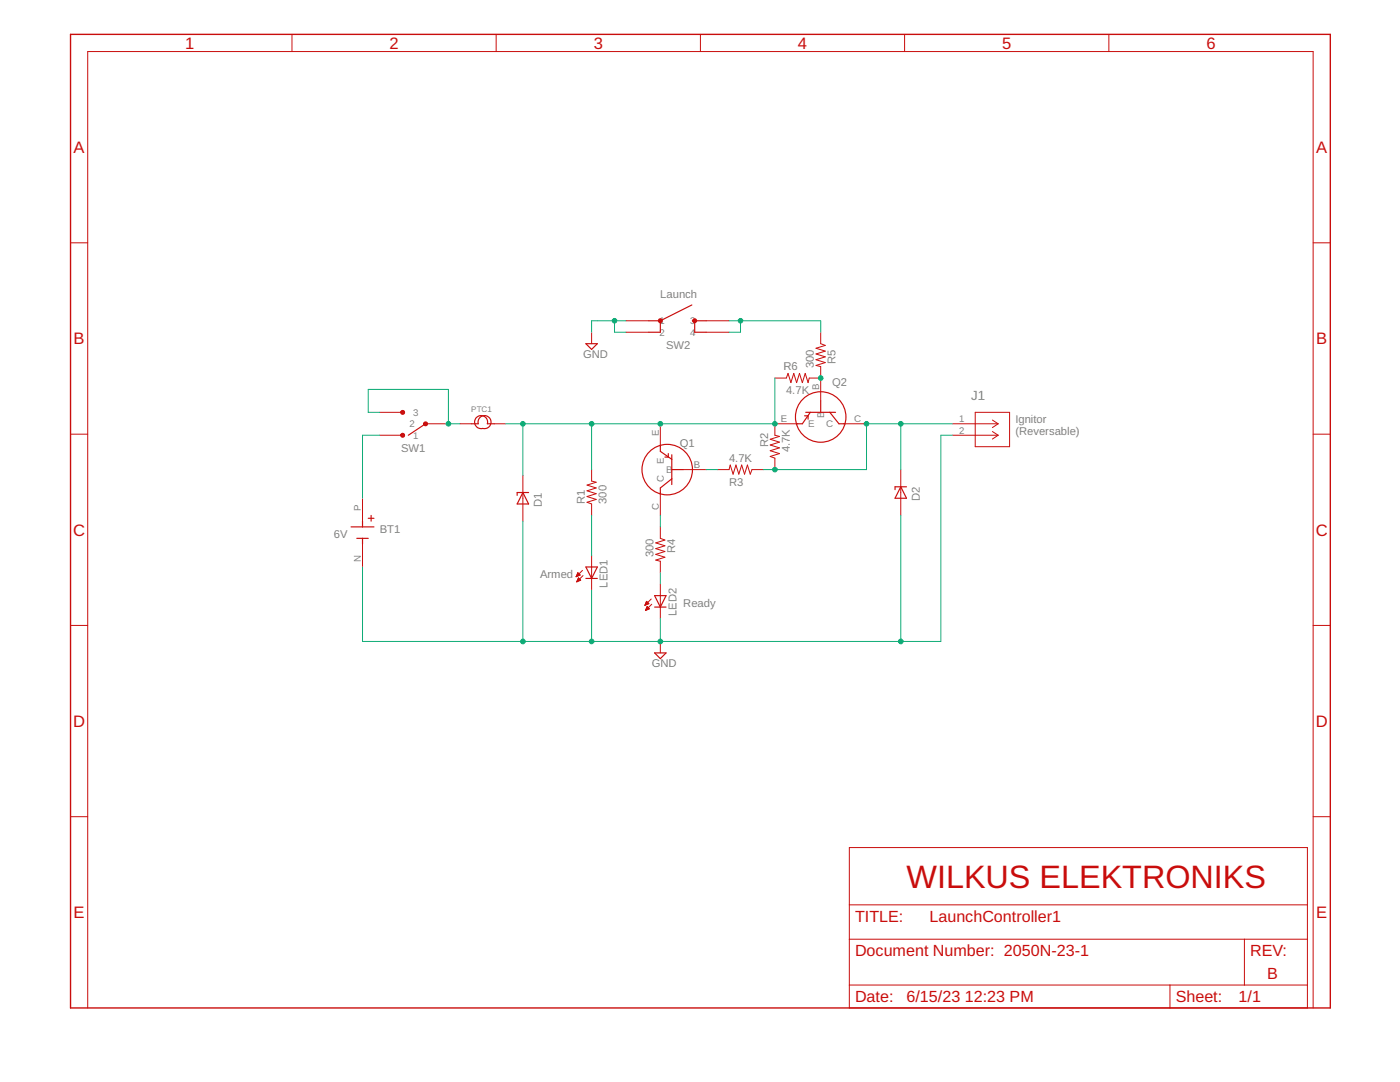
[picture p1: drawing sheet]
<?xml version="1.0" encoding="utf-8"?>
<!DOCTYPE eagle SYSTEM "eagle.dtd">
<!--
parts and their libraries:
LaunchController1: COPYRIGHT: Copyright (C) 2023 Ultra Librarian. All rights reserved.
-->
<eagle version="9.6.2">
<drawing>
<settings>
<setting alwaysvectorfont="no"/>
<setting verticaltext="up"/>
</settings>
<grid distance="0.1" unitdist="inch" unit="inch" style="lines" multiple="1" display="no" altdistance="0.01" altunitdist="inch" altunit="inch"/>
<schematic xreflabel="%F%N/%S.%C%R" xrefpart="/%S.%C%R">
<libraries>
<library name="LaunchController1">
<symbols>
<symbol name="SWITCH_SPST_NO">
<pin name="1" x="-5.08" y="0" visible="pin" length="middle"/>
<pin name="2" x="-5.08" y="-2.54" visible="pin" length="middle"/>
<pin name="3" x="17.78" y="0" visible="pin" length="middle" rot="R180"/>
<pin name="4" x="17.78" y="-2.54" visible="pin" length="middle" rot="R180"/>
<wire x1="0" y1="-2.54" x2="2.54" y2="-2.54" width="0.254" layer="94"/>
<wire x1="2.54" y1="-2.54" x2="2.54" y2="0" width="0.254" layer="94"/>
<wire x1="2.54" y1="0" x2="0" y2="0" width="0.254" layer="94"/>
<wire x1="12.7" y1="0" x2="10.16" y2="0" width="0.254" layer="94"/>
<wire x1="10.16" y1="0" x2="10.16" y2="-2.54" width="0.254" layer="94"/>
<wire x1="10.16" y1="-2.54" x2="12.7" y2="-2.54" width="0.254" layer="94"/>
<wire x1="2.54" y1="0" x2="9.525" y2="3.4925" width="0.254" layer="94"/>
<circle x="2.54" y="0" radius="0.3175" width="0.254" layer="94"/>
<circle x="10.16" y="0" radius="0.3175" width="0.254" layer="94"/>
<text x="2.54" y="5.08" size="1.778" layer="95">&gt;NAME</text>
</symbol>
<symbol name="R-US">
<wire x1="-2.54" y1="0" x2="-2.159" y2="1.016" width="0.2032" layer="94"/>
<wire x1="-2.159" y1="1.016" x2="-1.524" y2="-1.016" width="0.2032" layer="94"/>
<wire x1="-1.524" y1="-1.016" x2="-0.889" y2="1.016" width="0.2032" layer="94"/>
<wire x1="-0.889" y1="1.016" x2="-0.254" y2="-1.016" width="0.2032" layer="94"/>
<wire x1="-0.254" y1="-1.016" x2="0.381" y2="1.016" width="0.2032" layer="94"/>
<wire x1="0.381" y1="1.016" x2="1.016" y2="-1.016" width="0.2032" layer="94"/>
<wire x1="1.016" y1="-1.016" x2="1.651" y2="1.016" width="0.2032" layer="94"/>
<wire x1="1.651" y1="1.016" x2="2.286" y2="-1.016" width="0.2032" layer="94"/>
<wire x1="2.286" y1="-1.016" x2="2.54" y2="0" width="0.2032" layer="94"/>
<text x="-3.81" y="1.4986" size="1.778" layer="95">&gt;NAME</text>
<text x="-3.81" y="-3.302" size="1.778" layer="96">&gt;VALUE</text>
<pin name="2" x="5.08" y="0" visible="off" length="short" direction="pas" swaplevel="1" rot="R180"/>
<pin name="1" x="-5.08" y="0" visible="off" length="short" direction="pas" swaplevel="1"/>
</symbol>
<symbol name="LED">
<wire x1="1.27" y1="0" x2="0" y2="-2.54" width="0.254" layer="94"/>
<wire x1="0" y1="-2.54" x2="-1.27" y2="0" width="0.254" layer="94"/>
<wire x1="1.27" y1="-2.54" x2="0" y2="-2.54" width="0.254" layer="94"/>
<wire x1="0" y1="-2.54" x2="-1.27" y2="-2.54" width="0.254" layer="94"/>
<wire x1="1.27" y1="0" x2="0" y2="0" width="0.254" layer="94"/>
<wire x1="0" y1="0" x2="-1.27" y2="0" width="0.254" layer="94"/>
<wire x1="0" y1="0" x2="0" y2="-2.54" width="0.1524" layer="94"/>
<wire x1="-2.032" y1="-0.762" x2="-3.429" y2="-2.159" width="0.1524" layer="94"/>
<wire x1="-1.905" y1="-1.905" x2="-3.302" y2="-3.302" width="0.1524" layer="94"/>
<text x="3.556" y="-4.572" size="1.778" layer="95" rot="R90">&gt;NAME</text>
<text x="5.715" y="-4.572" size="1.778" layer="96" rot="R90">&gt;VALUE</text>
<pin name="C" x="0" y="-5.08" visible="off" length="short" direction="pas" rot="R90"/>
<pin name="A" x="0" y="2.54" visible="off" length="short" direction="pas" rot="R270"/>
<polygon width="0.1524" layer="94">
<vertex x="-3.429" y="-2.159"/>
<vertex x="-3.048" y="-1.27"/>
<vertex x="-2.54" y="-1.778"/>
</polygon>
<polygon width="0.1524" layer="94">
<vertex x="-3.302" y="-3.302"/>
<vertex x="-2.921" y="-2.413"/>
<vertex x="-2.413" y="-2.921"/>
</polygon>
</symbol>
<symbol name="BJT-PNP">
<wire x1="5.08" y1="0" x2="7.62" y2="0" width="0.254" layer="94"/>
<wire x1="7.62" y1="-3.302" x2="7.62" y2="-2.032" width="0.254" layer="94"/>
<wire x1="7.62" y1="-2.032" x2="7.62" y2="2.286" width="0.254" layer="94"/>
<wire x1="7.62" y1="2.286" x2="7.62" y2="3.302" width="0.254" layer="94"/>
<wire x1="7.62" y1="-2.032" x2="10.16" y2="-4.064" width="0.254" layer="94"/>
<wire x1="10.16" y1="-4.064" x2="10.16" y2="-5.334" width="0.254" layer="94"/>
<wire x1="7.62" y1="2.286" x2="10.16" y2="4.064" width="0.254" layer="94"/>
<wire x1="10.16" y1="4.064" x2="10.16" y2="5.334" width="0.254" layer="94"/>
<wire x1="8.382" y1="2.794" x2="8.382" y2="3.556" width="0.254" layer="94"/>
<wire x1="8.382" y1="2.794" x2="9.144" y2="2.794" width="0.254" layer="94"/>
<pin name="B" x="0" y="0" length="middle"/>
<pin name="C" x="10.16" y="-10.16" length="middle" rot="R90"/>
<pin name="E" x="10.16" y="10.16" length="middle" rot="R270"/>
<circle x="8.636" y="0" radius="5.588" width="0.254" layer="94"/>
<text x="15.24" y="5.08" size="1.778" layer="95">&gt;NAME</text>
<text x="15.24" y="2.54" size="1.778" layer="96">&gt;VALUE</text>
</symbol>
<symbol name="CONN2_710002">
<pin name="1" x="0" y="0" visible="pad" length="middle" direction="pas"/>
<pin name="2" x="0" y="-2.54" visible="pad" length="middle" direction="pas"/>
<wire x1="10.16" y1="0" x2="5.08" y2="0" width="0.1524" layer="94"/>
<wire x1="10.16" y1="-2.54" x2="5.08" y2="-2.54" width="0.1524" layer="94"/>
<wire x1="10.16" y1="0" x2="8.89" y2="0.8382" width="0.1524" layer="94"/>
<wire x1="10.16" y1="-2.54" x2="8.89" y2="-1.7018" width="0.1524" layer="94"/>
<wire x1="10.16" y1="0" x2="8.89" y2="-0.8382" width="0.1524" layer="94"/>
<wire x1="10.16" y1="-2.54" x2="8.89" y2="-3.3782" width="0.1524" layer="94"/>
<wire x1="5.08" y1="2.54" x2="5.08" y2="-5.08" width="0.1524" layer="94"/>
<wire x1="5.08" y1="-5.08" x2="12.7" y2="-5.08" width="0.1524" layer="94"/>
<wire x1="12.7" y1="-5.08" x2="12.7" y2="2.54" width="0.1524" layer="94"/>
<wire x1="12.7" y1="2.54" x2="5.08" y2="2.54" width="0.1524" layer="94"/>
<text x="4.1656" y="5.3086" size="2.0828" layer="95" ratio="6" rot="SR0">&gt;Name</text>
</symbol>
<symbol name="SWITCH_SPDT">
<pin name="1" x="-2.54" y="-5.08" visible="pin" length="middle" rot="R90"/>
<pin name="2" x="0" y="10.16" visible="pin" length="middle" rot="R270"/>
<pin name="3" x="2.54" y="-5.08" visible="pin" length="middle" rot="R90"/>
<wire x1="0" y1="5.08" x2="-2.54" y2="1.27" width="0.254" layer="94"/>
<circle x="0" y="5.08" radius="0.3175" width="0.254" layer="94"/>
<circle x="-2.54" y="0" radius="0.3175" width="0.254" layer="94"/>
<circle x="2.54" y="0" radius="0.3175" width="0.254" layer="94"/>
<text x="-5.08" y="-2.54" size="1.778" layer="95" rot="R90">&gt;NAME</text>
</symbol>
<symbol name="PTC">
<wire x1="-1.016" y1="0" x2="0" y2="-1.016" width="0.254" layer="94" curve="-300.51"/>
<wire x1="0" y1="-1.016" x2="1.016" y2="0" width="0.254" layer="94" curve="-300.51"/>
<wire x1="-2.54" y1="0" x2="-1.016" y2="0" width="0.254" layer="94"/>
<wire x1="2.54" y1="0" x2="1.016" y2="0" width="0.254" layer="94"/>
<text x="-3.81681875" y="2.54455" size="1.27226875" layer="95" ratio="10">&gt;NAME</text>
<text x="-3.81263125" y="-2.541759375" size="1.27088125" layer="96" ratio="10">&gt;VALUE</text>
<pin name="1" x="-5.08" y="0" visible="off" length="short"/>
<pin name="2" x="5.08" y="0" visible="off" length="short" rot="R180"/>
</symbol>
</symbols>
<devicesets>
<deviceset name="D6R40F2LFS">
<gates>
<gate name="G$1" symbol="SWITCH_SPST_NO" x="5.08" y="0"/>
</gates>
<devices>
<device name="" package="D6R40F2LFS">
<connects>
<connect gate="G$1" pin="1" pad="P$1"/>
<connect gate="G$1" pin="2" pad="P$2"/>
<connect gate="G$1" pin="3" pad="P$3"/>
<connect gate="G$1" pin="4" pad="P$4"/>
</connects>
<technologies>
<technology name=""/>
</technologies>
</device>
</devices>
</deviceset>
<deviceset name="RES_0.5W_TH">
<gates>
<gate name="A" symbol="R-US" x="5.08" y="0"/>
</gates>
<devices>
<device name="" package="0309/12">
<connects>
<connect gate="A" pin="1" pad="1"/>
<connect gate="A" pin="2" pad="2"/>
</connects>
<technologies>
<technology name=""/>
</technologies>
</device>
</devices>
</deviceset>
<deviceset name="LED" prefix="LED" uservalue="yes">
<gates>
<gate name="G$1" symbol="LED" x="0" y="0"/>
</gates>
<devices>
<device name="5MM" package="LED5MM">
<connects>
<connect gate="G$1" pin="A" pad="A"/>
<connect gate="G$1" pin="C" pad="K"/>
</connects>
<package3dinstances>
<package3dinstance package3d_urn="urn:adsk.eagle:package:15799/2"/>
</package3dinstances>
<technologies>
<technology name=""/>
</technologies>
</device>
</devices>
</deviceset>
<deviceset name="BJT_PNP">
<gates>
<gate name="A" symbol="BJT-PNP" x="0" y="0"/>
</gates>
<devices>
<device name="" package="TO92-">
<connects>
<connect gate="A" pin="B" pad="B"/>
<connect gate="A" pin="C" pad="C"/>
<connect gate="A" pin="E" pad="E"/>
</connects>
<technologies>
<technology name=""/>
</technologies>
</device>
</devices>
</deviceset>
<deviceset name="691137710002" prefix="J">
<gates>
<gate name="A" symbol="CONN2_710002" x="0" y="0"/>
</gates>
<devices>
<device name="" package="CONN2_710002_WRE">
<connects>
<connect gate="A" pin="1" pad="1"/>
<connect gate="A" pin="2" pad="2"/>
</connects>
<technologies>
<technology name="">
<attribute name="COPYRIGHT" value="Copyright (C) 2023 Ultra Librarian. All rights reserved." constant="no"/>
<attribute name="MANUFACTURER_PART_NUMBER" value="691137710002" constant="no"/>
<attribute name="MFR_NAME" value="Wurth Electronics" constant="no"/>
</technology>
</technologies>
</device>
</devices>
</deviceset>
<deviceset name="ANT11SF1CQE">
<gates>
<gate name="G$1" symbol="SWITCH_SPDT" x="2.54" y="5.08"/>
</gates>
<devices>
<device name="" package="ANT11SF1CQE">
<connects>
<connect gate="G$1" pin="1" pad="P$1"/>
<connect gate="G$1" pin="2" pad="P$2"/>
<connect gate="G$1" pin="3" pad="P$3"/>
</connects>
<technologies>
<technology name=""/>
</technologies>
</device>
</devices>
</deviceset>
<deviceset name="2477_4XAA_BATT">
<gates>
</gates>
<devices>
<device name="">
<technologies>
<technology name=""/>
</technologies>
</device>
</devices>
</deviceset>
<deviceset name="0ZRG0120FF2E">
<gates>
<gate name="A" symbol="PTC" x="0" y="0"/>
</gates>
<devices>
<device name="" package="0ZRG">
<connects>
<connect gate="A" pin="1" pad="1"/>
<connect gate="A" pin="2" pad="2"/>
</connects>
<technologies>
<technology name=""/>
</technologies>
</device>
</devices>
</deviceset>
</devicesets>
</library>
<library name="supply2">
<symbols>
<symbol name="GND">
<wire x1="-1.27" y1="0" x2="1.27" y2="0" width="0.254" layer="94"/>
<wire x1="1.27" y1="0" x2="0" y2="-1.27" width="0.254" layer="94"/>
<wire x1="0" y1="-1.27" x2="-1.27" y2="0" width="0.254" layer="94"/>
<text x="-1.905" y="-3.175" size="1.778" layer="96">&gt;VALUE</text>
<pin name="GND" x="0" y="2.54" visible="off" length="short" direction="sup" rot="R270"/>
</symbol>
</symbols>
<devicesets>
<deviceset name="GND" prefix="SUPPLY">
<gates>
<gate name="GND" symbol="GND" x="0" y="0"/>
</gates>
<devices>
<device name="">
<technologies>
<technology name=""/>
</technologies>
</device>
</devices>
</deviceset>
</devicesets>
</library>
<library name="2477">
<symbols>
<symbol name="2477">
<wire x1="-1.27" y1="2.54" x2="-1.27" y2="0" width="0.254" layer="94"/>
<wire x1="-1.27" y1="0" x2="-1.27" y2="-2.54" width="0.254" layer="94"/>
<wire x1="1.27" y1="1.27" x2="1.27" y2="0" width="0.254" layer="94"/>
<wire x1="1.27" y1="0" x2="1.27" y2="-1.27" width="0.254" layer="94"/>
<wire x1="-1.27" y1="0" x2="-2.54" y2="0" width="0.254" layer="94"/>
<wire x1="1.27" y1="0" x2="2.54" y2="0" width="0.254" layer="94"/>
<wire x1="-3.175" y1="2.54" x2="-3.175" y2="1.27" width="0.254" layer="94"/>
<wire x1="-3.81" y1="1.905" x2="-2.54" y2="1.905" width="0.254" layer="94"/>
<text x="-3.81" y="3.81" size="1.778" layer="95">&gt;NAME</text>
<text x="-3.81" y="-5.08" size="1.778" layer="96">&gt;VALUE</text>
<pin name="POS" x="-7.62" y="0" visible="pad" length="middle" direction="pas"/>
<pin name="NEG" x="7.62" y="0" visible="pad" length="middle" direction="pas" rot="R180"/>
</symbol>
</symbols>
<devicesets>
<deviceset name="2477" prefix="BT">
<gates>
<gate name="G$1" symbol="2477" x="0" y="0"/>
</gates>
<devices>
<device name="" package="BAT_2477">
<connects>
<connect gate="G$1" pin="NEG" pad="N"/>
<connect gate="G$1" pin="POS" pad="P"/>
</connects>
<technologies>
<technology name="">
<attribute name="AVAILABILITY" value="In Stock"/>
<attribute name="DESCRIPTION" value=" Holder For 4 AA Cells-in Series-Plastic "/>
<attribute name="MF" value="Keystone Electronics"/>
<attribute name="MP" value="2477"/>
<attribute name="PACKAGE" value="None"/>
<attribute name="PRICE" value="None"/>
<attribute name="PURCHASE-URL" value="https://pricing.snapeda.com/search/part/2477/?ref=eda"/>
</technology>
</technologies>
</device>
</devices>
</deviceset>
</devicesets>
</library>
<library name="frames">
<symbols>
<symbol name="FRAME_A_L">
<frame x1="0" y1="0" x2="279.4" y2="215.9" columns="6" rows="5" layer="94" border-bottom="no"/>
</symbol>
<symbol name="DOCFIELD">
<wire x1="0" y1="0" x2="71.12" y2="0" width="0.1016" layer="94"/>
<wire x1="101.6" y1="15.24" x2="87.63" y2="15.24" width="0.1016" layer="94"/>
<wire x1="0" y1="0" x2="0" y2="5.08" width="0.1016" layer="94"/>
<wire x1="0" y1="5.08" x2="71.12" y2="5.08" width="0.1016" layer="94"/>
<wire x1="0" y1="5.08" x2="0" y2="15.24" width="0.1016" layer="94"/>
<wire x1="101.6" y1="15.24" x2="101.6" y2="5.08" width="0.1016" layer="94"/>
<wire x1="71.12" y1="5.08" x2="71.12" y2="0" width="0.1016" layer="94"/>
<wire x1="71.12" y1="5.08" x2="87.63" y2="5.08" width="0.1016" layer="94"/>
<wire x1="71.12" y1="0" x2="101.6" y2="0" width="0.1016" layer="94"/>
<wire x1="87.63" y1="15.24" x2="87.63" y2="5.08" width="0.1016" layer="94"/>
<wire x1="87.63" y1="15.24" x2="0" y2="15.24" width="0.1016" layer="94"/>
<wire x1="87.63" y1="5.08" x2="101.6" y2="5.08" width="0.1016" layer="94"/>
<wire x1="101.6" y1="5.08" x2="101.6" y2="0" width="0.1016" layer="94"/>
<wire x1="0" y1="15.24" x2="0" y2="22.86" width="0.1016" layer="94"/>
<wire x1="101.6" y1="35.56" x2="0" y2="35.56" width="0.1016" layer="94"/>
<wire x1="101.6" y1="35.56" x2="101.6" y2="22.86" width="0.1016" layer="94"/>
<wire x1="0" y1="22.86" x2="101.6" y2="22.86" width="0.1016" layer="94"/>
<wire x1="0" y1="22.86" x2="0" y2="35.56" width="0.1016" layer="94"/>
<wire x1="101.6" y1="22.86" x2="101.6" y2="15.24" width="0.1016" layer="94"/>
<text x="1.27" y="1.27" size="2.54" layer="94">Date:</text>
<text x="12.7" y="1.27" size="2.54" layer="94">&gt;LAST_DATE_TIME</text>
<text x="72.39" y="1.27" size="2.54" layer="94">Sheet:</text>
<text x="86.36" y="1.27" size="2.54" layer="94">&gt;SHEET</text>
<text x="88.9" y="11.43" size="2.54" layer="94">REV:</text>
<text x="1.27" y="19.05" size="2.54" layer="94">TITLE:</text>
<text x="1.27" y="11.43" size="2.54" layer="94">Document Number:</text>
<text x="17.78" y="19.05" size="2.54" layer="94">&gt;DRAWING_NAME</text>
</symbol>
</symbols>
<devicesets>
<deviceset name="FRAME_A_L" prefix="FRAME" uservalue="yes">
<gates>
<gate name="G$1" symbol="FRAME_A_L" x="0" y="0" addlevel="always"/>
<gate name="G$2" symbol="DOCFIELD" x="172.72" y="0" addlevel="always"/>
</gates>
<devices>
<device name="">
<technologies>
<technology name=""/>
</technologies>
</device>
</devices>
</deviceset>
</devicesets>
</library>
<library name="P6KE75CA">
<symbols>
<symbol name="P6KE75CA">
<wire x1="1.27" y1="1.27" x2="-1.27" y2="0" width="0.254" layer="94"/>
<wire x1="-1.27" y1="0" x2="1.27" y2="-1.27" width="0.254" layer="94"/>
<wire x1="-0.635" y1="-1.27" x2="-1.27" y2="-1.27" width="0.254" layer="94"/>
<wire x1="-1.27" y1="-1.27" x2="-1.27" y2="0" width="0.254" layer="94"/>
<wire x1="1.27" y1="-1.27" x2="1.27" y2="1.27" width="0.254" layer="94"/>
<wire x1="-1.27" y1="0" x2="-1.27" y2="1.27" width="0.254" layer="94"/>
<text x="-5.08351875" y="2.41593125" size="1.78073125" layer="95">&gt;NAME</text>
<text x="-5.085390625" y="-4.961090625" size="1.7822" layer="96">&gt;VALUE</text>
<pin name="A" x="5.08" y="0" visible="off" length="middle" direction="pas" rot="R180"/>
<pin name="C" x="-5.08" y="0" visible="off" length="middle" direction="pas"/>
</symbol>
</symbols>
<devicesets>
<deviceset name="P6KE75CA" prefix="D">
<gates>
<gate name="G$1" symbol="P6KE75CA" x="0" y="0"/>
</gates>
<devices>
<device name="" package="DIOAD1300W80L670D310">
<connects>
<connect gate="G$1" pin="A" pad="A"/>
<connect gate="G$1" pin="C" pad="C"/>
</connects>
<technologies>
<technology name="">
<attribute name="AVAILABILITY" value="In Stock"/>
<attribute name="DESCRIPTION" value=" 103V Clamp 5.9A Ipp Tvs Diode Through Hole DO-204AC (DO-15) "/>
<attribute name="MF" value="Littelfuse Inc."/>
<attribute name="MP" value="P6KE75CA"/>
<attribute name="PACKAGE" value="SURMETIC 40-2 ON Semiconductor"/>
<attribute name="PRICE" value="None"/>
<attribute name="PURCHASE-URL" value="https://pricing.snapeda.com/search/part/P6KE75CA/?ref=eda"/>
</technology>
</technologies>
</device>
</devices>
</deviceset>
</devicesets>
</library>
</libraries>
<attributes>
<attribute name="COMPANY" value="WILKUS ELEKTRONIKS"/>
<attribute name="DOCUMENT_NUMBER" value="2050N-23-1"/>
<attribute name="REVISION" value="B"/>
</attributes>
<variantdefs>
</variantdefs>
<classes>
<class number="0" name="default" width="0" drill="0">
</class>
</classes>
<parts>
<part name="SW2" library="LaunchController1" deviceset="D6R40F2LFS" device="">
<attribute name="SW2" value=""/>
</part>
<part name="R1" library="LaunchController1" deviceset="RES_0.5W_TH" device="" value="300"/>
<part name="LED1" library="LaunchController1" deviceset="LED" device="5MM" package3d_urn="urn:adsk.eagle:package:15799/2"/>
<part name="Q1" library="LaunchController1" deviceset="BJT_PNP" device="" value="BJT_PNP"/>
<part name="R2" library="LaunchController1" deviceset="RES_0.5W_TH" device="" value="4.7K"/>
<part name="R3" library="LaunchController1" deviceset="RES_0.5W_TH" device="" value="4.7K"/>
<part name="R4" library="LaunchController1" deviceset="RES_0.5W_TH" device="" value="300"/>
<part name="LED2" library="LaunchController1" deviceset="LED" device="5MM" package3d_urn="urn:adsk.eagle:package:15799/2"/>
<part name="J1" library="LaunchController1" deviceset="691137710002" device=""/>
<part name="SW1" library="LaunchController1" deviceset="ANT11SF1CQE" device="">
<attribute name="SW1" value=""/>
</part>
<part name="Q2" library="LaunchController1" deviceset="BJT_PNP" device="" value="BJT_PNP"/>
<part name="R5" library="LaunchController1" deviceset="RES_0.5W_TH" device="" value="300"/>
<part name="SUPPLY1" library="supply2" deviceset="GND" device=""/>
<part name="BT1" library="2477" deviceset="2477" device="" value="6V"/>
<part name="FRAME1" library="frames" deviceset="FRAME_A_L" device=""/>
<part name="D1" library="P6KE75CA" deviceset="P6KE75CA" device=""/>
<part name="PTC1" library="LaunchController1" deviceset="0ZRG0120FF2E" device=""/>
<part name="D2" library="P6KE75CA" deviceset="P6KE75CA" device=""/>
<part name="R6" library="LaunchController1" deviceset="RES_0.5W_TH" device="" value="4.7K"/>
<part name="SUPPLY2" library="supply2" deviceset="GND" device=""/>
</parts>
<sheets>
<sheet>
<plain>
<text x="135.89" y="88.9" size="1.778" layer="97">Ready</text>
<text x="104.14" y="95.25" size="1.778" layer="97">Armed</text>
<text x="130.81" y="157.48" size="1.778" layer="97">Launch</text>
<text x="209.55" y="127" size="1.778" layer="95">Ignitor
(Reversable)</text>
<text x="265.43" y="6.35" size="2.54" layer="94">&gt;REVISION</text>
<text x="207.01" y="11.43" size="2.54" layer="94">&gt;DOCUMENT_NUMBER</text>
<text x="185.42" y="26.67" size="5.08" layer="94">&gt;COMPANY</text>
</plain>
<instances>
<instance part="SW2" gate="G$1" x="128.27" y="152.4" smashed="yes">
<attribute name="SW2" x="132.08" y="146.05" size="1.778" layer="96" display="name"/>
</instance>
<instance part="R1" gate="A" x="115.57" y="114.3" smashed="yes" rot="R90">
<attribute name="NAME" x="114.0714" y="111.76" size="1.778" layer="95" rot="R90"/>
<attribute name="VALUE" x="118.872" y="111.76" size="1.778" layer="96" rot="R90"/>
</instance>
<instance part="LED1" gate="G$1" x="115.57" y="97.79" smashed="yes">
<attribute name="NAME" x="119.126" y="93.218" size="1.778" layer="95" rot="R90"/>
<attribute name="VALUE" x="121.285" y="93.218" size="1.778" layer="96" rot="R90"/>
</instance>
<instance part="Q1" gate="A" x="140.97" y="119.38" smashed="yes" rot="MR0">
<attribute name="NAME" x="138.43" y="124.46" size="1.778" layer="95" rot="MR0"/>
</instance>
<instance part="R2" gate="A" x="156.21" y="124.46" smashed="yes" rot="R90">
<attribute name="NAME" x="154.7114" y="124.46" size="1.778" layer="95" rot="R90"/>
<attribute name="VALUE" x="159.512" y="123.19" size="1.778" layer="96" rot="R90"/>
</instance>
<instance part="R3" gate="A" x="148.59" y="119.38" smashed="yes" rot="R180">
<attribute name="NAME" x="146.05" y="115.7986" size="1.778" layer="95"/>
<attribute name="VALUE" x="146.05" y="121.158" size="1.778" layer="96"/>
</instance>
<instance part="R4" gate="A" x="130.81" y="101.6" smashed="yes" rot="R270">
<attribute name="NAME" x="132.3086" y="104.14" size="1.778" layer="95" rot="R270"/>
<attribute name="VALUE" x="127.508" y="104.14" size="1.778" layer="96" rot="R270"/>
</instance>
<instance part="LED2" gate="G$1" x="130.81" y="91.44" smashed="yes">
<attribute name="NAME" x="134.366" y="86.868" size="1.778" layer="95" rot="R90"/>
<attribute name="VALUE" x="136.525" y="86.868" size="1.778" layer="96" rot="R90"/>
</instance>
<instance part="J1" gate="A" x="195.58" y="129.54" smashed="yes">
<attribute name="NAME" x="199.7456" y="134.8486" size="2.0828" layer="95" ratio="6" rot="SR0"/>
</instance>
<instance part="SW1" gate="G$1" x="73.66" y="129.54" smashed="yes" rot="MR90">
<attribute name="SW1" x="78.74" y="123.19" size="1.778" layer="96" rot="MR0" display="name"/>
</instance>
<instance part="Q2" gate="A" x="166.37" y="139.7" smashed="yes" rot="MR270">
<attribute name="NAME" x="168.91" y="139.7" size="1.778" layer="95" rot="MR180"/>
</instance>
<instance part="R5" gate="A" x="166.37" y="144.78" smashed="yes" rot="R270">
<attribute name="NAME" x="167.8686" y="146.05" size="1.778" layer="95" rot="R270"/>
<attribute name="VALUE" x="163.068" y="146.05" size="1.778" layer="96" rot="R270"/>
</instance>
<instance part="SUPPLY1" gate="GND" x="130.81" y="78.74" smashed="yes">
<attribute name="VALUE" x="128.905" y="75.565" size="1.778" layer="96"/>
</instance>
<instance part="BT1" gate="G$1" x="64.77" y="105.41" smashed="yes" rot="R270">
<attribute name="NAME" x="68.58" y="105.41" size="1.778" layer="95"/>
<attribute name="VALUE" x="58.42" y="104.14" size="1.778" layer="96"/>
</instance>
<instance part="FRAME1" gate="G$1" x="0" y="0" smashed="yes"/>
<instance part="FRAME1" gate="G$2" x="172.72" y="0" smashed="yes">
<attribute name="LAST_DATE_TIME" x="185.42" y="1.27" size="2.54" layer="94"/>
<attribute name="SHEET" x="259.08" y="1.27" size="2.54" layer="94"/>
<attribute name="DRAWING_NAME" x="190.5" y="19.05" size="2.54" layer="94"/>
</instance>
<instance part="D1" gate="G$1" x="100.33" y="113.03" smashed="yes" rot="R270">
<attribute name="NAME" x="102.74593125" y="114.30351875" size="1.78073125" layer="95" rot="R270"/>
</instance>
<instance part="PTC1" gate="A" x="91.44" y="129.54" smashed="yes">
<attribute name="NAME" x="88.89318125" y="132.08455" size="1.27226875" layer="95" ratio="10"/>
</instance>
<instance part="D2" gate="G$1" x="184.15" y="114.3" smashed="yes" rot="R270">
<attribute name="NAME" x="186.56593125" y="115.57351875" size="1.78073125" layer="95" rot="R270"/>
</instance>
<instance part="R6" gate="A" x="161.29" y="139.7" smashed="yes">
<attribute name="NAME" x="161.29" y="143.2814" size="1.778" layer="95" rot="R180"/>
<attribute name="VALUE" x="163.83" y="137.922" size="1.778" layer="96" rot="R180"/>
</instance>
<instance part="SUPPLY2" gate="GND" x="115.57" y="147.32" smashed="yes">
<attribute name="VALUE" x="113.665" y="144.145" size="1.778" layer="96"/>
</instance>
</instances>
<busses>
</busses>
<nets>
<net name="N$1" class="0">
<segment>
<pinref part="Q1" gate="A" pin="B"/>
<pinref part="R3" gate="A" pin="2"/>
<wire x1="143.51" y1="119.38" x2="140.97" y2="119.38" width="0.1524" layer="91"/>
</segment>
</net>
<net name="IGNTR_HOT" class="0">
<segment>
<pinref part="R3" gate="A" pin="1"/>
<pinref part="R2" gate="A" pin="1"/>
<wire x1="156.21" y1="119.38" x2="176.53" y2="119.38" width="0.1524" layer="91"/>
<junction x="156.21" y="119.38"/>
<pinref part="Q2" gate="A" pin="C"/>
<pinref part="J1" gate="A" pin="1"/>
<wire x1="195.58" y1="129.54" x2="184.15" y2="129.54" width="0.1524" layer="91"/>
<wire x1="184.15" y1="129.54" x2="176.53" y2="129.54" width="0.1524" layer="91"/>
<wire x1="176.53" y1="119.38" x2="176.53" y2="129.54" width="0.1524" layer="91"/>
<junction x="176.53" y="129.54"/>
<wire x1="156.21" y1="119.38" x2="153.67" y2="119.38" width="0.1524" layer="91"/>
<pinref part="D2" gate="G$1" pin="C"/>
<wire x1="184.15" y1="119.38" x2="184.15" y2="129.54" width="0.1524" layer="91"/>
<junction x="184.15" y="129.54"/>
</segment>
</net>
<net name="N$3" class="0">
<segment>
<pinref part="Q2" gate="A" pin="B"/>
<pinref part="R5" gate="A" pin="2"/>
<pinref part="R6" gate="A" pin="2"/>
<junction x="166.37" y="139.7"/>
</segment>
</net>
<net name="N$5" class="0">
<segment>
<pinref part="R1" gate="A" pin="1"/>
<pinref part="LED1" gate="G$1" pin="A"/>
<wire x1="115.57" y1="109.22" x2="115.57" y2="100.33" width="0.1524" layer="91"/>
</segment>
</net>
<net name="GND" class="0">
<segment>
<pinref part="LED1" gate="G$1" pin="C"/>
<wire x1="115.57" y1="92.71" x2="115.57" y2="81.28" width="0.1524" layer="91"/>
<wire x1="115.57" y1="81.28" x2="130.81" y2="81.28" width="0.1524" layer="91"/>
<pinref part="LED2" gate="G$1" pin="C"/>
<wire x1="130.81" y1="81.28" x2="130.81" y2="86.36" width="0.1524" layer="91"/>
<wire x1="130.81" y1="81.28" x2="184.15" y2="81.28" width="0.1524" layer="91"/>
<junction x="130.81" y="81.28"/>
<pinref part="J1" gate="A" pin="2"/>
<wire x1="184.15" y1="81.28" x2="193.04" y2="81.28" width="0.1524" layer="91"/>
<wire x1="193.04" y1="81.28" x2="193.04" y2="127" width="0.1524" layer="91"/>
<wire x1="193.04" y1="127" x2="195.58" y2="127" width="0.1524" layer="91"/>
<wire x1="64.77" y1="97.79" x2="64.77" y2="81.28" width="0.1524" layer="91"/>
<wire x1="64.77" y1="81.28" x2="100.33" y2="81.28" width="0.1524" layer="91"/>
<junction x="115.57" y="81.28"/>
<pinref part="SUPPLY1" gate="GND" pin="GND"/>
<pinref part="BT1" gate="G$1" pin="NEG"/>
<pinref part="D1" gate="G$1" pin="A"/>
<wire x1="100.33" y1="81.28" x2="115.57" y2="81.28" width="0.1524" layer="91"/>
<wire x1="100.33" y1="107.95" x2="100.33" y2="81.28" width="0.1524" layer="91"/>
<junction x="100.33" y="81.28"/>
<pinref part="D2" gate="G$1" pin="A"/>
<wire x1="184.15" y1="109.22" x2="184.15" y2="81.28" width="0.1524" layer="91"/>
<junction x="184.15" y="81.28"/>
</segment>
<segment>
<pinref part="SW2" gate="G$1" pin="2"/>
<wire x1="120.65" y1="149.86" x2="123.19" y2="149.86" width="0.1524" layer="91"/>
<pinref part="SW2" gate="G$1" pin="1"/>
<wire x1="123.19" y1="152.4" x2="120.65" y2="152.4" width="0.1524" layer="91"/>
<wire x1="120.65" y1="152.4" x2="120.65" y2="149.86" width="0.1524" layer="91"/>
<junction x="120.65" y="152.4"/>
<wire x1="120.65" y1="152.4" x2="116.84" y2="152.4" width="0.1524" layer="91"/>
<pinref part="SUPPLY2" gate="GND" pin="GND"/>
<wire x1="115.57" y1="149.86" x2="115.57" y2="152.4" width="0.1524" layer="91"/>
<wire x1="115.57" y1="152.4" x2="116.84" y2="152.4" width="0.1524" layer="91"/>
</segment>
</net>
<net name="N$8" class="0">
<segment>
<pinref part="SW2" gate="G$1" pin="4"/>
<wire x1="146.05" y1="149.86" x2="148.59" y2="149.86" width="0.1524" layer="91"/>
<wire x1="148.59" y1="149.86" x2="148.59" y2="152.4" width="0.1524" layer="91"/>
<pinref part="SW2" gate="G$1" pin="3"/>
<wire x1="148.59" y1="152.4" x2="146.05" y2="152.4" width="0.1524" layer="91"/>
<pinref part="R5" gate="A" pin="1"/>
<wire x1="166.37" y1="149.86" x2="166.37" y2="152.4" width="0.1524" layer="91"/>
<wire x1="166.37" y1="152.4" x2="148.59" y2="152.4" width="0.1524" layer="91"/>
<junction x="148.59" y="152.4"/>
</segment>
</net>
<net name="N$10" class="0">
<segment>
<pinref part="R1" gate="A" pin="2"/>
<wire x1="100.33" y1="129.54" x2="115.57" y2="129.54" width="0.1524" layer="91"/>
<wire x1="115.57" y1="129.54" x2="115.57" y2="119.38" width="0.1524" layer="91"/>
<pinref part="Q1" gate="A" pin="E"/>
<wire x1="115.57" y1="129.54" x2="130.81" y2="129.54" width="0.1524" layer="91"/>
<junction x="115.57" y="129.54"/>
<pinref part="R2" gate="A" pin="2"/>
<wire x1="130.81" y1="129.54" x2="156.21" y2="129.54" width="0.1524" layer="91"/>
<junction x="130.81" y="129.54"/>
<pinref part="Q2" gate="A" pin="E"/>
<junction x="156.21" y="129.54"/>
<pinref part="D1" gate="G$1" pin="C"/>
<wire x1="100.33" y1="118.11" x2="100.33" y2="129.54" width="0.1524" layer="91"/>
<pinref part="PTC1" gate="A" pin="2"/>
<wire x1="96.52" y1="129.54" x2="100.33" y2="129.54" width="0.1524" layer="91"/>
<junction x="100.33" y="129.54"/>
<pinref part="R6" gate="A" pin="1"/>
<wire x1="156.21" y1="129.54" x2="156.21" y2="139.7" width="0.1524" layer="91"/>
</segment>
</net>
<net name="N$11" class="0">
<segment>
<pinref part="LED2" gate="G$1" pin="A"/>
<pinref part="R4" gate="A" pin="2"/>
<wire x1="130.81" y1="93.98" x2="130.81" y2="96.52" width="0.1524" layer="91"/>
</segment>
</net>
<net name="N$12" class="0">
<segment>
<pinref part="R4" gate="A" pin="1"/>
<pinref part="Q1" gate="A" pin="C"/>
<wire x1="130.81" y1="106.68" x2="130.81" y2="109.22" width="0.1524" layer="91"/>
</segment>
</net>
<net name="N$2" class="0">
<segment>
<pinref part="PTC1" gate="A" pin="1"/>
<pinref part="SW1" gate="G$1" pin="2"/>
<wire x1="83.82" y1="129.54" x2="86.36" y2="129.54" width="0.1524" layer="91"/>
<wire x1="83.82" y1="129.54" x2="83.82" y2="137.16" width="0.1524" layer="91"/>
<junction x="83.82" y="129.54"/>
<wire x1="83.82" y1="137.16" x2="66.04" y2="137.16" width="0.1524" layer="91"/>
<wire x1="66.04" y1="137.16" x2="66.04" y2="132.08" width="0.1524" layer="91"/>
<pinref part="SW1" gate="G$1" pin="3"/>
<wire x1="66.04" y1="132.08" x2="68.58" y2="132.08" width="0.1524" layer="91"/>
</segment>
</net>
<net name="PWR" class="0">
<segment>
<pinref part="SW1" gate="G$1" pin="1"/>
<wire x1="68.58" y1="127" x2="64.77" y2="127" width="0.1524" layer="91"/>
<pinref part="BT1" gate="G$1" pin="POS"/>
<wire x1="64.77" y1="127" x2="64.77" y2="113.03" width="0.1524" layer="91"/>
</segment>
</net>
</nets>
</sheet>
</sheets>
</schematic>
</drawing>
<compatibility>
<note version="6.3" minversion="6.2.2" severity="warning">
Since Version 6.2.2 text objects can contain more than one line,
which will not be processed correctly with this version.
</note>
<note version="8.2" severity="warning">
Since Version 8.2, EAGLE supports online libraries. The ids
of those online libraries will not be understood (or retained)
with this version.
</note>
<note version="8.3" severity="warning">
Since Version 8.3, EAGLE supports URNs for individual library
assets (packages, symbols, and devices). The URNs of those assets
will not be understood (or retained) with this version.
</note>
<note version="8.3" severity="warning">
Since Version 8.3, EAGLE supports the association of 3D packages
with devices in libraries, schematics, and board files. Those 3D
packages will not be understood (or retained) with this version.
</note>
</compatibility>
</eagle>
